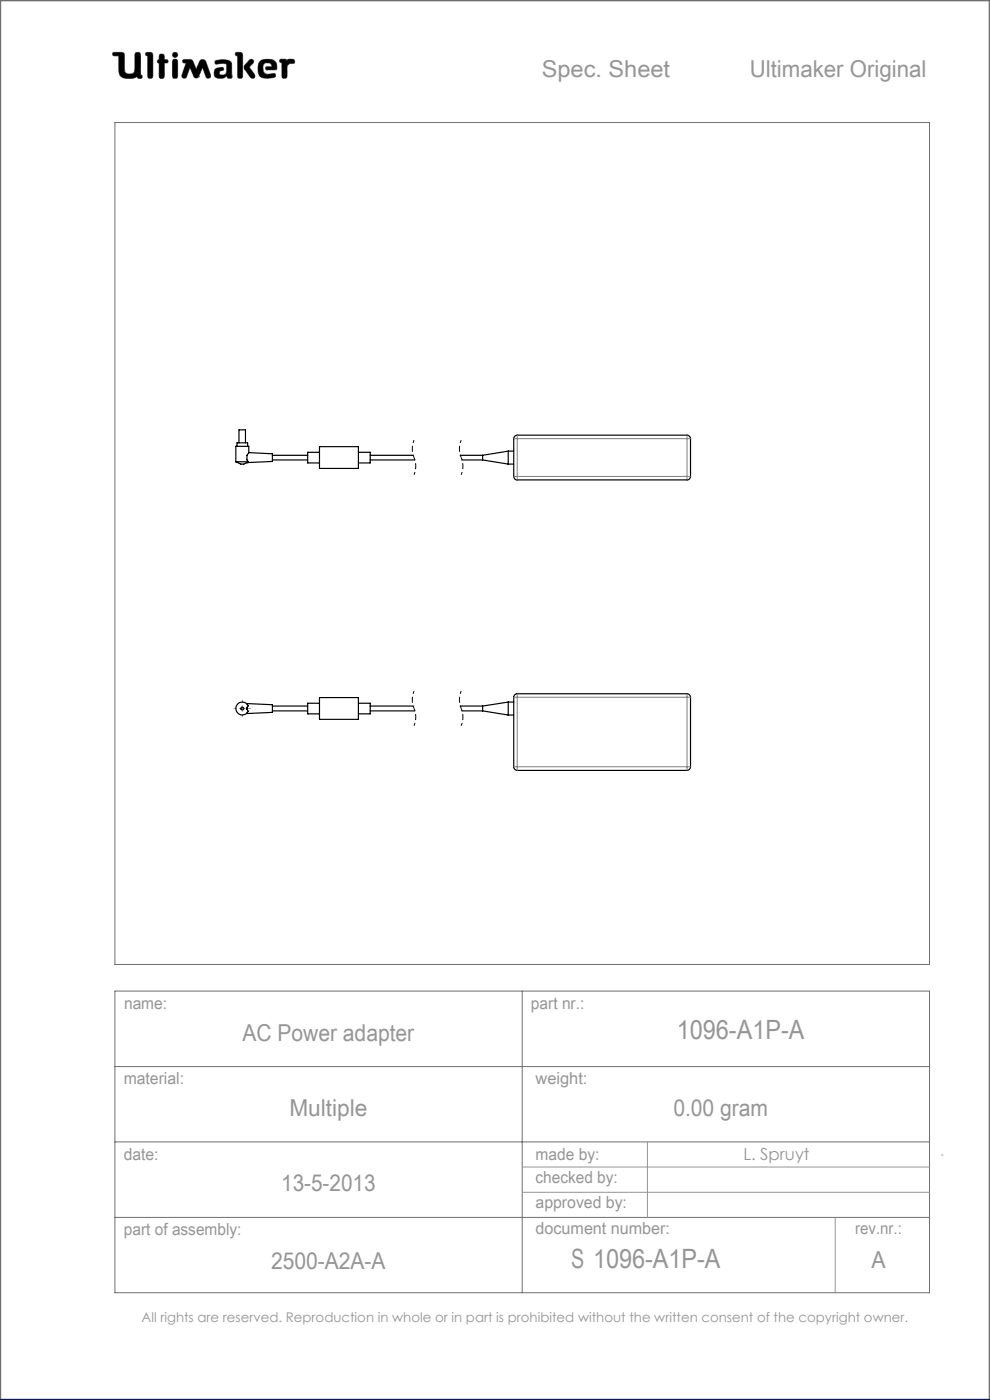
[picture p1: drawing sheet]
<svg xmlns="http://www.w3.org/2000/svg" width="210mm" height="297mm" viewBox="0 0 210 297" stroke-linecap="round" stroke-linejoin="round" font-family="sans-serif">
<path d="M87.8 93.4a4.8 4.8 0 0 0 0 3.7M87.8 97.1a4.8 4.8 0 0 1 0 3.6M97.8 93.4a4.8 4.8 0 0 0 0 3.7M97.8 97.1a4.8 4.8 0 0 1 0 3.6M87.8 146.6a4.8 4.8 0 0 0 0 3.7M87.8 150.3a4.8 4.8 0 0 1 0 3.7M97.8 146.6a4.8 4.8 0 0 0 0 3.7M97.8 150.3a4.8 4.8 0 0 1 0 3.7" fill="none" stroke="#000" stroke-width=".21" stroke-dasharray="1.3 .6" stroke-dashoffset=".7" stroke-linecap="butt"/>
<g fill="none" stroke="#6f6f6f" stroke-width=".21">
<path d="M24 11.1h1.9l.4 .3 .2 3.9a1.51 1.51 0 0 0 2 0l.2-4a.77 .77 0 0 1 1 0l.1 4.6 .3 .1a.39 .39 0 0 1-.3 .6l-.6-.1-.1-.3a3.8 3.8 0 0 1-3 .3l-.6-.5-.2-.6-.1-3.6h-1a.39 .39 0 0 1-.3-.2 .39 .39 0 0 1 .1-.5zM31 11.1l1.2 .1 .2 .4-.1 4.8a.6 .6 0 0 1-.6 .2 .6 .6 0 0 1-.4-.5v-4.3l-.4-.1zM33.8 12.7v-1.1a.6 .6 0 0 1 .7-.1 .6 .6 0 0 1 .4 .5v.7h.6a.37 .37 0 0 1 0 .6l-.6 .1-.1 3.1a.6 .6 0 0 1-.6 .1 .6 .6 0 0 1-.4-.5v-2.7M33.8 12.7h.1M33.8 13.4h.1M33.8 15.7h.1M33.8 12.7h-.3l-.1 .3v.2l.4 .2M36.7 11.3l.4-.2 .4 .2 .2 .3-.2 .4-.4 .2-.4-.2-.1-.4zM36.8 12.6h.7l.2 .5v3l-.2 .5h-.7l-.2-.5v-3zM38.9 12.7l1.4-.1 .4 .2 .9 1.9 .7-1.6a.73 .73 0 0 1 .7-.5 .73 .73 0 0 1 .7 .5l1 2.8-.1 .5a.53 .53 0 0 1-.5 .2 .53 .53 0 0 1-.4-.3l-.7-2-1 2.1-.4 .2-.4-.2-.9-2.1-.7 2a.54 .54 0 0 1-.5 .3 .54 .54 0 0 1-.5-.2v-.5l.9-2.5-.7-.2zM42.1 16.3h.1M45.6 12.9a3.7 3.7 0 0 1 3.4 .3l.1 .5 .1 2.7a.64 .64 0 0 1-1-.2l-.1-.1a1.93 1.93 0 0 1-2.5 .2 1.32 1.32 0 0 1 .4-1.8l1-.2 .3 .1 .1 .2v.3a.73 .73 0 0 0-.9 .8 .98 .98 0 0 0 1.4 0l.2-.6-.1-1.5a2.59 2.59 0 0 0-2 0l-.4-.2z"/>
<path d="M50 11.1l1.3 .1 .2 .4-.1 4.8a.57 .57 0 0 1-.6 .2 .57 .57 0 0 1-.4-.5v-4.3l-.4-.1zM52.9 12.8l.4-.2 .4 .1 .1 .4-1 1.1 1.2 1.6 .1 .5-.2 .3h-.4a5.9 5.9 0 0 1-1.7-2.2l.1-.6zM55 13.3a2.62 2.62 0 0 1 3.5-.1l.2 1.1-.1 .5h-2l-.2-.1v-.5l1.3-.1-.2-.5a1.24 1.24 0 0 0-1.6 .1l-.1 1.1 .2 .6 .8 .4 1.5-.2 .1 .1v.6a3.8 3.8 0 0 1-3.3-.1 3.2 3.2 0 0 1-.1-2.9zM56.6 14.8h.1M59.4 12.6h1.2l.3 .3a1.21 1.21 0 0 1 1.5-.2v.7l-.9 .1-.6 .4-.1 2.5a.6 .6 0 0 1-.6 .2 .6 .6 0 0 1-.4-.5v-2.8l-.5-.2zM24.4 26h172.8v178.6h-172.8zM24.4 210.3h172.8v63.9h-172.8zM110.8 210.3v63.9M24.4 226.3h172.8M24.4 242.2h172.8M24.4 258.3h172.8"/>
</g>
<path d="M50.2 150.3h-.5M51.4 149v-.5M51.4 151.5v.5M52.7 150.3h.5" fill="none" stroke="#959595" stroke-width=".21" stroke-dasharray="15.2 1.3 1.3 1.3"/>
<path d="M50.8 150.3h1.2M51.4 149.7v1.2M110.8 247.6h86.4M110.8 252.9h86.4M137.3 242.2v16.1M177.2 258.3v15.9M199.7 245h.3" fill="none" stroke="#959595" stroke-width=".21"/>
<path d="M0 297v-297h210v297" fill="none" stroke="#6f6f6f" stroke-width=".5"/>
<path d="M0 297h210" fill="none" stroke="#00f" stroke-width=".5"/>
<path d="M45.7 12.9l-.1 .5 .2 .2 1.2-.2 .9 .1 .2 .3-.1 1.4a.84 .84 0 0 1-.6 .7 .84 .84 0 0 1-.9-.3l.1-.4 .4-.2a.36 .36 0 0 0 .4-.4 .36 .36 0 0 0-.4-.3 1.23 1.23 0 0 0-1.6 1 1.07 1.07 0 0 0 .3 1.1 1.07 1.07 0 0 0 1.1 .2h.6l.3-.2a.28 .28 0 0 1 .4-.3 .28 .28 0 0 1 .2 .4 .57 .57 0 0 0 .6 .2 .57 .57 0 0 0 .3-.6l-.1-2.4a1.23 1.23 0 0 0-1.5-1zM50 11.1v.6l.4 .1v4.6l.3 .2h.5l.3-.3v-4.8l-.4-.4zM53 12.7l-1.2 1.3v.5l1.4 2 .6 .1 .2-.2v-.6l-1.2-1.6 1-.9v-.4l-.4-.3zM55.2 12.9a2.9 2.9 0 0 0 .1 3.4l.5 .2 1 .1 1.4-.2 .3-.2-.1-.5-.2-.1-1.4 .2-.6-.2-.3-.4-.1-.5a.99 .99 0 0 1 .7-1.3 .99 .99 0 0 1 1.2 .7l-1.2 .1-.2 .4 .3 .2h1.5a.51 .51 0 0 0 .6-.1 .51 .51 0 0 0 0-.6 1.62 1.62 0 0 0-2-1.5l-1.1 .1zM59.4 12.6l-.1 .6 .5 .1v3l.2 .3h.6l.3-.4v-2.3l.6-.4 .9-.1 .1-.5-.3-.3h-1l-.3 .3-.4-.3zM36.7 12.7l-.1 .3v3.4l.2 .2h.7l.2-.3v-3.4l-.2-.3zM36.6 11.6a.56 .56 0 0 0 1.1 0 .56 .56 0 0 0-1.1 0zM33.8 11.6v1.1l-.4 .2v.4l.4 .1v2.9l.2 .3h.5l.4-.4v-2.8l.7-.1 .1-.4-.3-.2h-.5v-.8l-.2-.4h-.6zM31 11.1l-.1 .6 .4 .1v4.5l.3 .3h.5l.3-.5v-4.7l-.4-.3zM38.8 12.7v.5l.7 .2-.9 2.5 .1 .6 .5 .1 .3-.2 .8-2.1 .9 2.1 .3 .2h.3l.3-.2 .9-2.1 .7 2.1 .6 .2 .4-.2v-.5l-1-2.8-.3-.4h-.7l-.3 .2-.8 1.8-.9-1.9-.4-.2zM24 11.2v.6h1.2v2.7a1.76 1.76 0 0 0 2.2 2.1h.9l.8-.4 .3 .4h.6l.2-.2-.1-.4-.3-.1v-4.4l-.4-.4h-.5l-.3 .4v3.4a.81 .81 0 0 1-1.1 .8h-.1a.86 .86 0 0 1-1-1.1l-.1-3.3-.4-.2z" fill-rule="evenodd" fill="#000"/>
<g fill="none" stroke="#000" stroke-width=".25">
<path d="M50 98h2.7M50 98l1.1 .5h.6l.7-.4M50.3 94.7v-.8h2.2v.8M50.7 93.9v-2.7h1.4v2.7M52.4 98.1h.1M52.7 98l-.3 .1M52.8 96v-1.3h-2.8v3.3M52.8 96a1.57 1.57 0 0 0-.1 2M52.8 96l5 .3v1.6l-5.4 .2M57.8 96.6h7.5M57.8 97.6h7.5M67.8 94.8h8.2v4.6h-8.2z"/>
<path d="M67.8 96h-2.5v2.2h2.5M76 96h2.5v2.2h-2.5M78.5 96.6h9.1M78.5 97.6h9.5M97.6 96.6h4.8M98 97.6h4.4M102.4 96.6v1M102.4 97.6l5.4 .9M107.8 95.7v2.8M107.8 95.7h1.2M107.8 98.5h1.2M107.8 95.7l-5.4 .9"/>
<path d="M109.2 92.5l.4-.2h36.1a.72 .72 0 0 1 .8 .8v8a.72 .72 0 0 1-.8 .7h-36a.72 .72 0 0 1-.7-.7v-8.2zM52.4 150.2l.3-.4a1.38 1.38 0 0 0-2.1-.6 1.38 1.38 0 0 0 0 2.2 1.38 1.38 0 0 0 2.1-.5l-.3-.5M52.4 149.4l5.4 .1v1.6l-5.4 .3v-.2M52.4 150.2v.2M57.8 149.8h7.5M57.8 150.8h7.5M67.8 148h8.2v4.6h-8.2zM67.8 149.2h-2.5v2.2h2.5M76 149.2h2.5v2.2h-2.5M78.5 149.8h9.1M78.5 150.8h9.5M97.6 149.8h4.8"/>
<path d="M98 150.8h4.4M102.4 149.8v1M102.4 150.8l5.4 .9M107.8 148.9v2.8M107.8 148.9h1.2M107.8 151.7h1.2M107.8 148.9l-5.4 .9M109.2 147.4l.4-.2h36.1a.72 .72 0 0 1 .8 .7v14.8a.78 .78 0 0 1-.8 .7h-36a.78 .78 0 0 1-.7-.7v-14.9z"/>
<circle cx="51.4" cy="150.3" r=".31"/>
</g>
<g fill="none" stroke="#808080" stroke-width=".21">
<path d="M109 93.1h.7M109.7 92.3v.8M109.7 93.1v8M109.7 93.1h36M145.7 92.3v.8M145.7 93.1h.8M145.7 93.1v8M109 101.1h.7M109.7 101.1v.7M109.7 101.1h36M145.7 101.1v.7M145.7 101.1h.8"/>
<path d="M109 147.9h.7M109.7 147.2v.7M109.7 147.9v14.8M109.7 147.9h36M145.7 147.9h.8M145.7 147.2v.7M145.7 147.9v14.8M109 162.7h.7M109.7 162.7v.7M109.7 162.7h36M145.7 162.7v.7M145.7 162.7h.8"/>
</g>
<g font-size="5.6" fill="#959595">
<text x="143.6" y="220.3">1096-A1P-A</text>
<text x="121.1" y="269.1">S 1096-A1P-A</text>
</g>
<g font-size="4.9" fill="#959595">
<text x="114.9" y="16.3">Spec. Sheet</text>
<text x="159" y="16.3">Ultimaker Original</text>
<text x="51.4" y="220.9">AC Power adapter</text>
<text x="61.4" y="236.7">Multiple</text>
<text x="142.8" y="236.7">0.00 gram</text>
<text x="59.6" y="252.7">13-5-2013</text>
<text x="57.5" y="269.3">2500-A2A-A</text>
<text x="184.9" y="269.1">A</text>
</g>
<g font-size="3.5" fill="#959595">
<text x="26.3" y="214.1">name:</text>
<text x="112.6" y="214">part nr.:</text>
<text x="26.2" y="229.9">material:</text>
<text x="113.6" y="229.9">weight:</text>
<text x="26.3" y="246">date:</text>
<text x="113.6" y="246">made by:</text>
<text x="113.6" y="251.1">checked by:</text>
<text x="157.7" y="246.2">L. Spruyt</text>
<text x="113.6" y="256.3">approved by:</text>
<text x="26.3" y="262">part of assembly:</text>
<text x="113.6" y="261.8">document number:</text>
<text x="181.4" y="261.9">rev.nr.:</text>
</g>
<text font-size="2.8" fill="#959595" x="30" y="280.4">All rights are reserved. Reproduction in whole or in part is prohibited without the written consent of the copyright owner.</text>
</svg>
